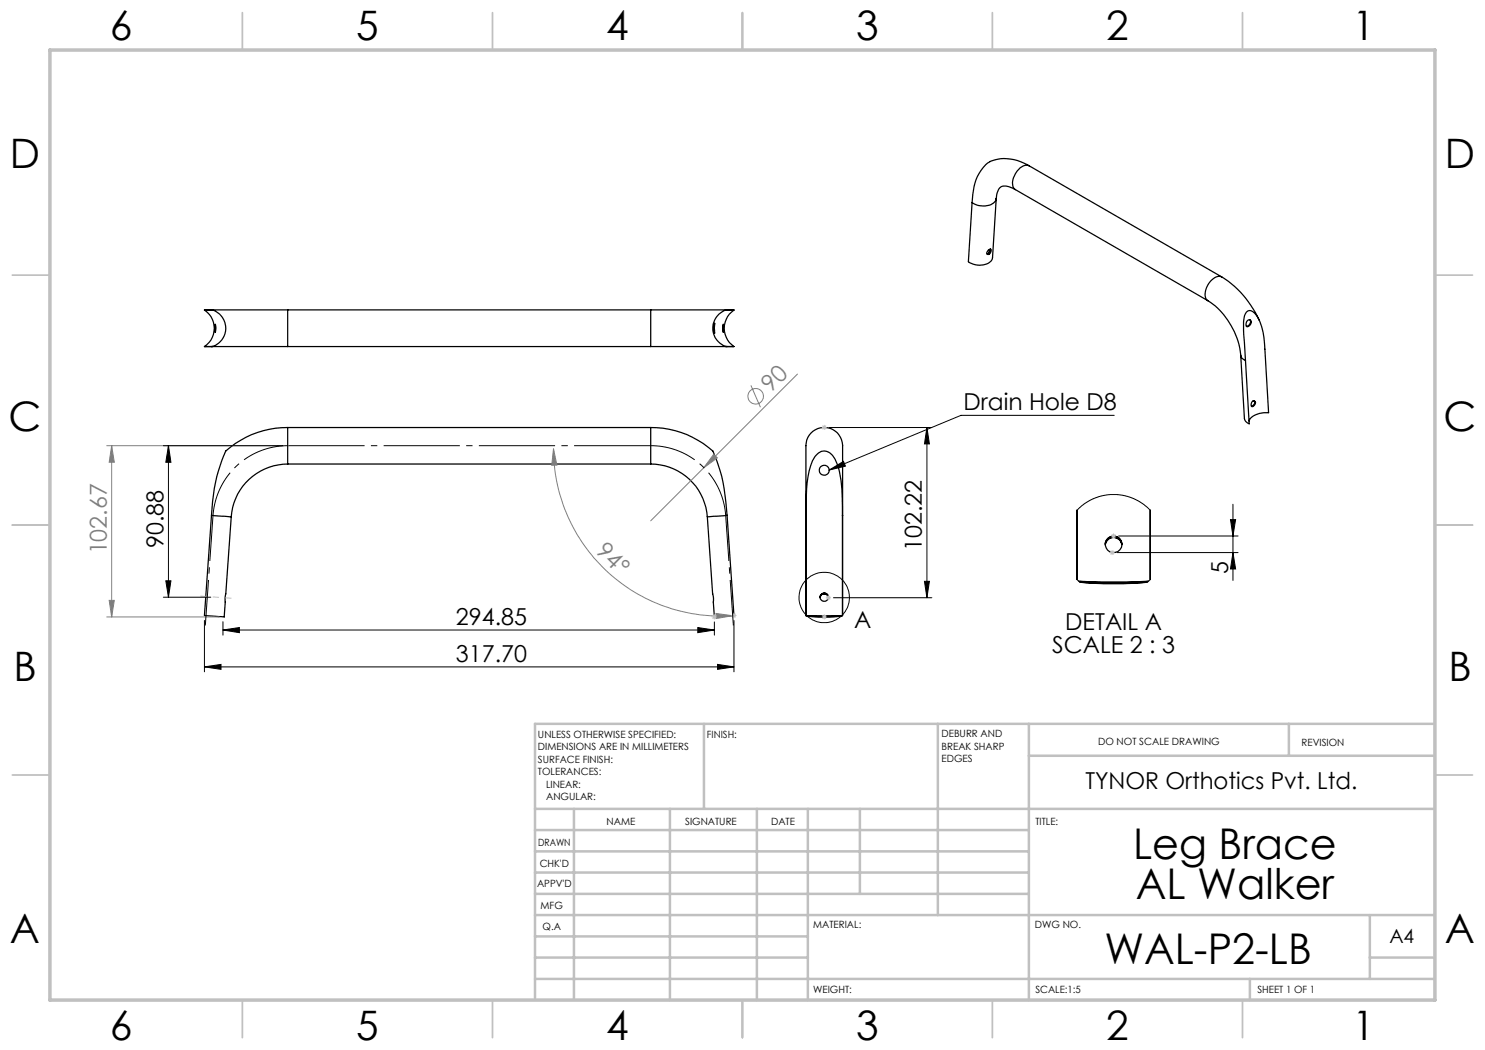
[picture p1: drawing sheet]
<svg xmlns="http://www.w3.org/2000/svg" width="297mm" height="210mm" viewBox="0 0 297 210" stroke-linecap="round" stroke-linejoin="round" font-family="sans-serif">
<g fill="none" stroke="#000" stroke-width=".25">
<path d="M199.2 39.7l-.7 11.8a2.32 2.32 0 0 1-2.6 1.5l-1.2-.2-1-.5 .7-11.8M199.2 39.7a2.35 2.35 0 0 1-2.6 1.5l-1.2-.2-1-.5M203.1 37.9a3.3 3.3 0 0 0-2.9-.5 3.2 3.2 0 0 0-1 2.3M203.1 37.9l38.5 22.2M205.8 33.2a8.2 8.2 0 0 0-8.2-.6 8.9 8.9 0 0 0-3 6.3l-.2 1.6M205.8 33.2a2.22 2.22 0 0 0-2.5 1.3 2.8 2.8 0 0 0-.3 3.3l.1 .1M205.8 33.2l38.5 22.2M197.6 50.1l.5-.3a.66 .66 0 0 1 0 .7 .66 .66 0 0 1-.7 .3l-.1-.2zM197.8 50.5h.1M197.9 49.9l-.1 .8M198.1 49.8a.9 .9 0 0 1-.7 1M244.3 55.4a19.9 19.9 0 0 1 7.6 8.7"/>
<path d="M244.3 55.4a2.28 2.28 0 0 0-2.5 1.3 3.1 3.1 0 0 0-.5 3.2l.3 .2M40.9 62a4.4 4.4 0 0 1 0 7.3h16.6M40.9 62h1.4M42.3 62a3.8 3.8 0 0 1 2.9 3.7 3.8 3.8 0 0 1-2.9 3.6M42.6 62h14.9M42.6 62h-1.7M42.6 62h-.3M43 64.8l.2 .7-.2 1zM57.5 62v7.3M57.5 62h72.6M57.5 69.3h72.6M130.1 62h15"/>
<path d="M130.1 62v7.3M142.9 64.7v2a2.49 2.49 0 0 1 0-2zM144.7 64.8v1.7l-.2-.6zM145.1 62h1.7M145.1 62h.3M145.4 62a3.8 3.8 0 0 0-2.8 3.7 3.8 3.8 0 0 0 2.8 3.6M145.4 62h1.4M146.8 62a4.4 4.4 0 0 0 0 7.3h-16.7M241.6 60.1a15.2 15.2 0 0 1 6.5 10.9M248.1 71l.8 12.7 .2 .6 .7 .5-.7-12.7M248.1 71l.3 .6 .7 .5M249.1 72.1a42.1 42.1 0 0 1-.2-8.9 1.13 1.13 0 0 1 .9-1.1 1.13 1.13 0 0 1 1.2 .7 11.6 11.6 0 0 1 2 7l.7 12.7a3.8 3.8 0 0 0-3.9 1.7"/>
<path d="M249.4 64.2a.48 .48 0 0 1 .8-.1 .48 .48 0 0 1 0 .7l-.2 .2a.45 .45 0 0 1-.6 .3 .45 .45 0 0 1-.2-.7zM250 64a.9 .9 0 0 1-.7 1.3M57.5 92.8a11.4 11.4 0 0 0-11.3 10.6M57.5 85.5a18.1 18.1 0 0 0-12.4 4.8 31.3 31.3 0 0 0-2.2 7.4l-.6 5.4M57.5 85.5v7.3M57.5 85.5h72.6M57.5 92.8h72.6M130.1 92.8a11.4 11.4 0 0 1 11.4 10.6M130.1 85.5a18.1 18.1 0 0 1 12.5 4.8 29.9 29.9 0 0 1 2.2 7.4l.6 5.4M130.1 85.5v7.3M250.4 80.3a.4 .4 0 0 1 .6 0 .4 .4 0 0 1 0 .6l-.4 .4a.53 .53 0 0 1-.4-.4 .53 .53 0 0 1 .2-.6zM250.8 80.2a.71 .71 0 0 1-.5 1.1"/>
<path d="M42.3 103.1l-1.4 20 3.9 .3 1.4-20M42.3 103.1l3.9 .3M145.4 103.1l1.4 20-3.9 .3-1.4-20M145.4 103.1l-3.9 .3M164.9 118.6a.83 .83 0 0 1 .8 .8l-.4-.5-.4-.2M164.9 118.7l-.6 .2-.3 .5M164.9 118.7a.84 .84 0 0 1 .8 .8M164.9 118.7a.76 .76 0 0 0-.9 .7M164.9 118.6l-.3 .1a.8 .8 0 0 0-.6 .7M168.5 103.1v-7.4a40.9 40.9 0 0 0-.2-7.7 3.7 3.7 0 0 0-4.4-2.4 3.7 3.7 0 0 0-2.7 4.2v13.3M168.5 103.1v-1.8a22.1 22.1 0 0 0-1.5-9.5 2.23 2.23 0 0 0-3.3-1.2 6.9 6.9 0 0 0-2.1 4.7 42 42 0 0 0-.4 7.8v20M168.5 103.1v20"/>
<path d="M215.4 102.1v13.8M215.7 116.2l4.6 .2h4.8l4.6-.2M215.9 116.4a73.2 73.2 0 0 0 13.6 0M216 116.3l4.2 .2 9.2-.2a58.4 58.4 0 0 1-13.4 0zM221.1 108.9a1.66 1.66 0 0 1 1.6-1.7 1.66 1.66 0 0 1 1.7 1.7M221.8 107.8l-.4 .4-.3 .6a1.66 1.66 0 0 1 1.7-1.4 1.66 1.66 0 0 1 1.6 1.5 1.7 1.7 0 0 0-2.6-1.1zM230 102.1v13.8M161.2 123.1l3.7 .2 3.6-.2M161.2 123.1a23.8 23.8 0 0 0 7.3 0M161.5 123.1l2.1 .2 4.6-.2a26.9 26.9 0 0 1-6.7 0z"/>
<circle cx="164.8" cy="94.1" r="1"/>
<circle cx="164.8" cy="119.5" r=".83"/>
<circle cx="222.7" cy="108.9" r="1.67"/>
</g>
<path d="M215.4 102.1l1.4-1.3 1.4-.8 1.9-.8 1.8-.3 2.5 .1 2 .6 2.1 1.1 1.5 1.4M215.4 115.9l.5 .5M230 115.9l-.5 .5" fill="none" stroke="#000" stroke-width=".2"/>
<g fill="none" stroke="#808080" stroke-width=".2">
<path d="M150.2 77.1l1.9 4.3M159.5 74.8l-29.4 29.4M142.7 90.9l.8 .7-2.7 1.9z"/>
<circle cx="151.1" cy="79.3" r="1.55"/>
</g>
<g fill="none" stroke="#c0c0c0" stroke-width=".35">
<path d="M48.5 2.5v7.5M98.5 2.5v7.5M148.5 2.5v7.5M198.5 2.5v7.5M248.5 2.5v7.5M2.5 55h7.5M287 55h7.5M2.5 105h7.5M287 105h7.5M2.5 155h7.5M287 155h7.5M48.5 200v7.5"/>
<path d="M98.5 200v7.5M148.5 200v7.5M198.5 200v7.5M248.5 200v7.5"/>
</g>
<g fill="none" stroke="#c0c0c0" stroke-width=".5">
<path d="M140.8 144.8v17M187.6 144.8v38.2M205.8 144.8v55.2M205.8 151.2h81.2M257.8 144.8v6.4M287 144.8h-180v55.2M107 161.8h180M107 178.8h98.8M107 174.5h98.8M107 170.3h98.8M107 166h98.8M114.8 161.8v38.2"/>
<path d="M134 161.8v38.2M151.4 161.8v38.2M161.6 161.8v38.2M172 161.8v17M107 195.8h180M107 191.5h54.6M107 187.3h54.6M107 183h180M250 195.8v4.2M274 191.5h13M274 183v12.8"/>
</g>
<path d="M10 10h277v190h-277z" fill="none" stroke="#c0c0c0" stroke-width=".7"/>
<path d="M142.7 90.9l.8 .7-2.7 1.9z" fill="#808080"/>
<path d="M110.7 89.7l.7 3.3-1.1 .1z" fill="none" stroke="#808080" stroke-width=".2"/>
<path d="M110.7 89.7l.7 3.3-1.1 .1z" fill="#808080"/>
<path d="M143.2 122.7l3.3 .4-3.3 .6z" fill="none" stroke="#808080" stroke-width=".2"/>
<path d="M143.2 122.7l3.3 .4-3.3 .6z" fill="#808080"/>
<path d="M21.3 89.1h35.3M22.3 89.1l.6 3.4h-1.1zM22.3 89.1v34.3M110.7 89.7a33.5 33.5 0 0 0 35.8 33.4M21.3 123.4h22.6" fill="none" stroke="#808080" stroke-width=".2"/>
<path d="M22.3 89.1l.6 3.4h-1.1z" fill="#808080"/>
<path d="M21.8 120.1h1.1l-.6 3.3z" fill="none" stroke="#808080" stroke-width=".2"/>
<path d="M21.8 120.1h1.1l-.6 3.3z" fill="#808080"/>
<g fill="none" stroke="#000" stroke-width=".2">
<path d="M32.7 89.1h23.9M33.7 89.1l.5 3.4h-1zM33.7 89.1v30.3M165.8 94l2.9-1.7 .4 .9zM165.8 85.5h20.6M185.4 85.5l.5 3.3h-1zM185.4 85.5v34M222.8 83.1h-30.6l-26.4 10.9M32.7 119.4h9.5M33.2 116.2h1l-.5 3.2zM166.7 119.5h19.7M184.9 116.3h1l-.5 3.2z"/>
<path d="M223.4 110.5h24.2M223.7 107.2h23.9M246.1 103.9h1l-.5 3.3zM246.6 110.5l.5 3.3h-1zM246.6 100.9v15.2M40.9 133.4l3.3-.5v1zM40.9 124.1v10.3M40.9 133.4h105.9M44.6 126l3.3-.5v1zM44.6 124.3v2.7M44.6 126h98.3M139.6 125.5l3.3 .5-3.3 .5z"/>
<path d="M142.9 124.4v2.6M143.5 132.9l3.3 .5-3.3 .5zM146.8 124.1v10.3"/>
<circle cx="164.8" cy="119.5" r="5"/>
</g>
<g fill="none" stroke="#c0c0c0" stroke-width=".2">
<path d="M164.4 85.5h.9M164.5 85.1l.7 .8M164.9 85v1M165.2 85.1l-.7 .8M165.2 119.5h1M165.3 119.2l.7 .7M165.7 119.1v.9M166 119.2l-.7 .7M221.9 110.5h1M222.1 110.2l.7 .7M222.2 107.2h1M222.4 106.8l.7 .8"/>
<path d="M222.4 110v1M222.7 106.7v1M222.8 110.2l-.7 .7M223.1 106.8l-.7 .8M142.3 123.4h1.1M142.5 123l.7 .7M142.9 122.9v1M143.2 123l-.7 .7M146.3 123.1h1M146.4 122.8l.7 .7M146.8 122.6v1M147.1 122.8l-.7 .7"/>
<path d="M164.4 123.4h.9M164.5 123l.7 .7M164.9 122.9v1M165.2 123l-.7 .7"/>
</g>
<path d="M46.3 119.6l-6.2-.4" fill="none" stroke="#c0c0c0" stroke-width=".2" stroke-dasharray="15.2 1.3 1.3 1.3" stroke-dashoffset="14" stroke-linecap="butt"/>
<path d="M33.7 89.1l.5 3.4h-1zM165.8 94l2.9-1.7 .4 .9zM185.4 85.5l.5 3.3h-1zM33.2 116.2h1l-.5 3.2zM184.9 116.3h1l-.5 3.2zM246.1 103.9h1l-.5 3.3zM246.6 110.5l.5 3.3h-1zM40.9 133.4l3.3-.5v1zM44.6 126l3.3-.5v1zM139.6 125.5l3.3 .5-3.3 .5zM143.5 132.9l3.3 .5-3.3 .5z" fill="#000"/>
<path d="M57.6 89.1a15 15 0 0 0-15 14M145.1 103.1a15 15 0 0 0-14.9-14" fill="none" stroke="#000" stroke-width=".2" stroke-dasharray="15.2 1.3 1.3 1.3" stroke-dashoffset="5.9" stroke-linecap="butt"/>
<path d="M41.1 125.1l1.5-22M146.7 125.1l-1.6-22" fill="none" stroke="#000" stroke-width=".2" stroke-dasharray="15.2 1.3 1.3 1.3" stroke-dashoffset="6.1" stroke-linecap="butt"/>
<path d="M57.6 89.1h72.6" fill="none" stroke="#000" stroke-width=".2" stroke-dasharray="15.2 1.3 1.3 1.3" stroke-dashoffset="-.1" stroke-linecap="butt"/>
<g font-size="8.5">
<text x="226.6" y="171.8">Leg Brace</text>
<text x="227.2" y="179.9">AL Walker</text>
<text x="220.9" y="192.7">WAL-P2-LB</text>
</g>
<g font-size="8.1">
<text x="22" y="8">6</text>
<text x="71.2" y="8">5</text>
<text x="121.2" y="8">4</text>
<text x="171.2" y="8">3</text>
<text x="221.2" y="8">2</text>
<text x="270.5" y="8">1</text>
<text x="2" y="33.6">D</text>
<text x="289" y="33.6">D</text>
<text x="1.7" y="86.1">C</text>
<text x="288.7" y="86.1">C</text>
<text x="2.7" y="136.1">B</text>
<text x="289.7" y="136.1">B</text>
<text x="2" y="188.6">A</text>
<text x="289" y="188.6">A</text>
<text x="22" y="208">6</text>
<text x="71.2" y="208">5</text>
<text x="121.2" y="208">4</text>
<text x="171.2" y="208">3</text>
<text x="221.2" y="208">2</text>
<text x="270.5" y="208">1</text>
</g>
<g font-size="4.7" fill="#808080">
<text x="154.2" y="78.6" transform="rotate(-45 154.2 78.6)">90</text>
<text x="21.3" y="110.9" transform="rotate(-90 21.3 110.9)">102.67</text>
<text x="118.9" y="110.4" transform="rotate(44 118.9 110.4)">94°</text>
</g>
<g font-size="4.7">
<text x="192.7" y="82">Drain Hole D8</text>
<text x="32.7" y="109.6" transform="rotate(-90 32.7 109.6)">90.88</text>
<text x="184.4" y="110.2" transform="rotate(-90 184.4 110.2)">102.22</text>
<text x="245.6" y="114.8" transform="rotate(-90 245.6 114.8)">5</text>
<text x="91.2" y="125">294.85</text>
<text x="170.8" y="125.6">A</text>
<text x="210.5" y="130.6">SCALE 2 : 3</text>
<text x="213.1" y="126">DETAIL A</text>
<text x="91.2" y="132.3">317.70</text>
<text x="217.1" y="157.8">TYNOR Orthotics Pvt. Ltd.</text>
</g>
<text font-size="3.9" x="277.9" y="188.5">A4</text>
<g font-size="2">
<text x="107.6" y="147.6">UNLESS OTHERWISE SPECIFIED:</text>
<text x="141.4" y="147.6">FINISH:</text>
<text x="188.3" y="147.5">DEBURR AND</text>
<text x="188.3" y="150">BREAK SHARP</text>
<text x="219.6" y="149">DO NOT SCALE DRAWING</text>
<text x="260.3" y="149.2">REVISION</text>
<text x="107.6" y="150.1">DIMENSIONS ARE IN MILLIMETERS</text>
<text x="107.6" y="152.6">SURFACE FINISH:</text>
<text x="107.6" y="155.1">TOLERANCES:</text>
<text x="188.3" y="152.5">EDGES</text>
<text x="109.2" y="157.6">LINEAR:</text>
<text x="109.2" y="160.1">ANGULAR:</text>
<text x="121.3" y="165">NAME</text>
<text x="137" y="164.9">SIGNATURE</text>
<text x="154.2" y="164.9">DATE</text>
<text x="207.1" y="164.9">TITLE:</text>
<text x="107.6" y="169.1">DRAWN</text>
<text x="107.9" y="173.3">CHK'D</text>
<text x="107.4" y="177.4">APPV'D</text>
<text x="108.1" y="181.8">MFG</text>
<text x="108.5" y="186">Q.A</text>
<text x="162.6" y="185.5">MATERIAL:</text>
<text x="207" y="185.5">DWG NO.</text>
<text x="162.6" y="198.5">WEIGHT:</text>
<text x="207.1" y="198.6">SCALE:1:5</text>
<text x="251.5" y="198.6">SHEET 1 OF 1</text>
</g>
</svg>
